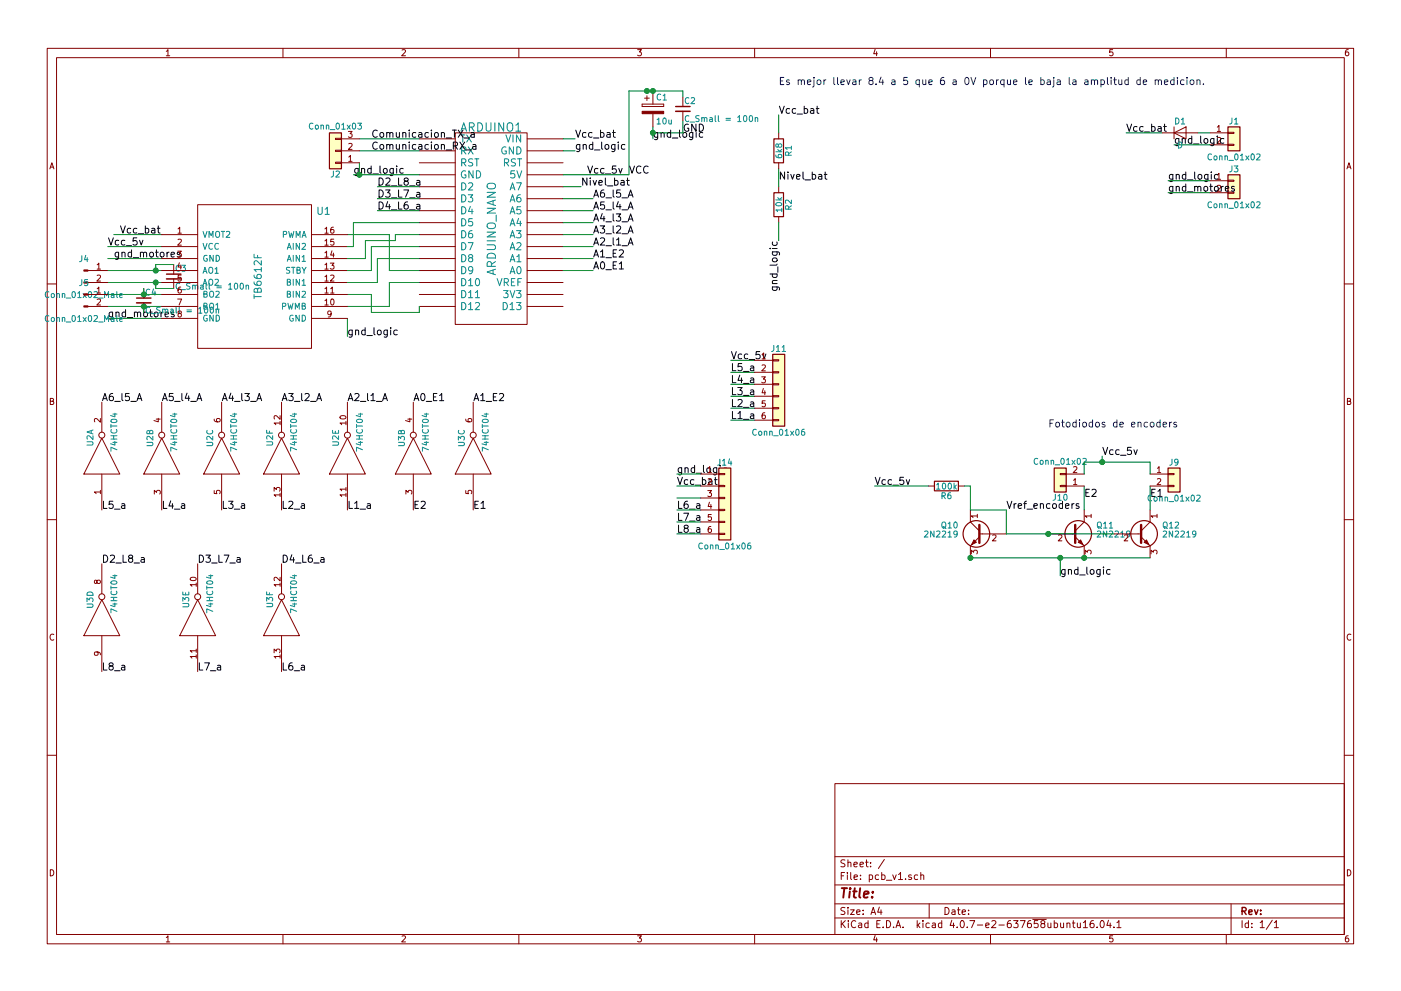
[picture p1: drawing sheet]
EESchema Schematic File Version 2
LIBS:pcb_v1-rescue
LIBS:power
LIBS:device
LIBS:switches
LIBS:relays
LIBS:motors
LIBS:transistors
LIBS:conn
LIBS:linear
LIBS:regul
LIBS:74xx
LIBS:cmos4000
LIBS:adc-dac
LIBS:memory
LIBS:xilinx
LIBS:microcontrollers
LIBS:dsp
LIBS:microchip
LIBS:analog_switches
LIBS:motorola
LIBS:texas
LIBS:intel
LIBS:audio
LIBS:interface
LIBS:digital-audio
LIBS:philips
LIBS:display
LIBS:cypress
LIBS:siliconi
LIBS:opto
LIBS:atmel
LIBS:contrib
LIBS:valves
LIBS:pcb_v1-cache
EELAYER 25 0
EELAYER END
$Descr A4 11693 8268
encoding utf-8
Sheet 1 1
Title ""
Date ""
Rev ""
Comp ""
Comment1 ""
Comment2 ""
Comment3 ""
Comment4 ""
$EndDescr
$Comp
L ARDUINO_NANO ARDUINO1
U 1 1
P 4100 1900
F 0 "ARDUINO1" H 4100 2750 70  0000 C CNN
F 1 "ARDUINO_NANO" V 4100 1900 70  0000 C CNN
F 2 "Propias:Arduino_Nano" H 4100 1900 60  0001 C CNN
F 3 "" H 4100 1900 60  0000 C CNN
	1    4100 1900
	1    0    0    -1  
$EndComp
Text Label 2950 1450 0    60   ~ 0
gnd_logic
Text Label 2900 2800 0    60   ~ 0
gnd_logic
Text Label 900  2650 0    60   ~ 0
gnd_motores
Text Label 4800 1150 0    60   ~ 0
Vcc_bat
Text Label 4800 1250 0    60   ~ 0
gnd_logic
Text Label 1000 1950 0    60   ~ 0
Vcc_bat
Text Label 4900 1450 0    60   ~ 0
Vcc_5v
$Comp
L BC548 Q11
U 1 1
P 8950 4450
F 0 "Q11" H 9150 4525 50  0000 L CNN
F 1 "2N2219" H 9150 4450 50  0000 L CNN
F 2 "TO_SOT_Packages_THT:TO-92_Inline_Wide" H 9150 4375 50  0001 L CIN
F 3 "" H 8950 4450 50  0001 L CNN
	1    8950 4450
	1    0    0    -1  
$EndComp
$Comp
L BC548 Q12
U 1 1
P 9500 4450
F 0 "Q12" H 9700 4525 50  0000 L CNN
F 1 "2N2219" H 9700 4450 50  0000 L CNN
F 2 "TO_SOT_Packages_THT:TO-92_Inline_Wide" H 9700 4375 50  0001 L CIN
F 3 "" H 9500 4450 50  0001 L CNN
	1    9500 4450
	1    0    0    -1  
$EndComp
Wire Wire Line
	3250 2250 3500 2250
Wire Wire Line
	3250 2250 3250 1950
Wire Wire Line
	3250 1950 2900 1950
Wire Wire Line
	2900 2550 3250 2550
Wire Wire Line
	3250 2550 3250 2350
Wire Wire Line
	3250 2350 3500 2350
Wire Wire Line
	3500 2600 3500 2550
Wire Wire Line
	1350 2050 900  2050
Wire Wire Line
	2900 2650 2900 2800
Wire Wire Line
	950  1950 1350 1950
Wire Wire Line
	900  2650 1350 2650
Wire Wire Line
	4700 1150 4800 1150
Wire Wire Line
	4700 1250 4800 1250
Wire Wire Line
	900  2550 1350 2550
Wire Wire Line
	9050 4050 9050 4250
Wire Wire Line
	9600 4050 9600 4250
Connection ~ 9050 4650
Text Label 9050 4150 0    60   ~ 0
E2
Text Label 9600 4150 0    60   ~ 0
E1
$Comp
L R R1
U 1 1
P 6500 1250
F 0 "R1" V 6580 1250 50  0000 C CNN
F 1 "6k8" V 6500 1250 50  0000 C CNN
F 2 "Resistors_THT:R_Axial_DIN0207_L6.3mm_D2.5mm_P10.16mm_Horizontal" V 6430 1250 50  0001 C CNN
F 3 "" H 6500 1250 50  0001 C CNN
	1    6500 1250
	1    0    0    -1  
$EndComp
$Comp
L R R2
U 1 1
P 6500 1700
F 0 "R2" V 6580 1700 50  0000 C CNN
F 1 "10k" V 6500 1700 50  0000 C CNN
F 2 "Resistors_THT:R_Axial_DIN0207_L6.3mm_D2.5mm_P10.16mm_Horizontal" V 6430 1700 50  0001 C CNN
F 3 "" H 6500 1700 50  0001 C CNN
	1    6500 1700
	1    0    0    -1  
$EndComp
Text Label 6500 2000 3    60   ~ 0
gnd_logic
Wire Wire Line
	6500 2000 6500 1850
Text Label 6500 950  0    60   ~ 0
Vcc_bat
Wire Wire Line
	6500 950  6500 1100
Wire Wire Line
	6500 1400 6500 1550
Text Label 6500 1500 0    60   ~ 0
Nivel_bat
Text Label 4850 1550 0    60   ~ 0
Nivel_bat
Text Notes 6500 700  0    60   ~ 0
Es mejor llevar 8.4 a 5 que 6 a 0V porque le baja la amplitud de medicion.
$Comp
L BC548 Q10
U 1 1
P 8200 4450
F 0 "Q10" H 8400 4525 50  0000 L CNN
F 1 "2N2219" H 8400 4450 50  0000 L CNN
F 2 "TO_SOT_Packages_THT:TO-92_Inline_Wide" H 8400 4375 50  0001 L CIN
F 3 "" H 8200 4450 50  0001 L CNN
	1    8200 4450
	-1   0    0    -1  
$EndComp
Text Label 8850 4800 0    60   ~ 0
gnd_logic
Text Label 8400 4250 0    60   ~ 0
Vref_encoders
Wire Wire Line
	8100 4250 8400 4250
Wire Wire Line
	8400 4250 8400 4450
Wire Wire Line
	8100 4050 8100 4250
$Comp
L R R6
U 1 1
P 7900 4050
F 0 "R6" V 7980 4050 50  0000 C CNN
F 1 "100k" V 7900 4050 50  0000 C CNN
F 2 "Resistors_THT:R_Axial_DIN0207_L6.3mm_D2.5mm_P10.16mm_Horizontal" V 7830 4050 50  0001 C CNN
F 3 "" H 7900 4050 50  0001 C CNN
	1    7900 4050
	0    1    1    0   
$EndComp
Wire Wire Line
	8400 4450 9300 4450
Connection ~ 8750 4450
Text Label 3950 4250 0    60   ~ 0
E1
Text Label 3450 4250 0    60   ~ 0
E2
Text Label 2900 4250 0    60   ~ 0
L1_a
Text Label 2350 4250 0    60   ~ 0
L2_a
Text Label 1850 4250 0    60   ~ 0
L3_a
Text Label 1350 4250 0    60   ~ 0
L4_a
Text Label 850  4250 0    60   ~ 0
L5_a
Wire Wire Line
	4700 1550 4850 1550
Wire Wire Line
	4700 1650 4950 1650
Text Label 2350 5600 0    60   ~ 0
L6_a
Text Label 1650 5600 0    60   ~ 0
L7_a
Text Label 850  5600 0    60   ~ 0
L8_a
Wire Wire Line
	2950 1850 3500 1850
Text Label 3100 1150 0    60   ~ 0
Comunicacion_TX_a
Text Label 3100 1250 0    60   ~ 0
Comunicacion_RX_a
Wire Wire Line
	3000 1150 3500 1150
Wire Wire Line
	3000 1250 3500 1250
Wire Wire Line
	3300 1950 3500 1950
Text Notes 8750 3650 0    60   ~ 0
Fotodiodos de encoders\n\n
$Comp
L C_Small C3
U 1 1
P 1450 2300
F 0 "C3" H 1460 2370 50  0000 L CNN
F 1 "C_Small = 100n" H 1460 2220 50  0000 L CNN
F 2 "Capacitors_THT:C_Disc_D5.0mm_W2.5mm_P2.50mm" H 1450 2300 50  0001 C CNN
F 3 "" H 1450 2300 50  0001 C CNN
	1    1450 2300
	1    0    0    -1  
$EndComp
$Comp
L C_Small C4
U 1 1
P 1200 2500
F 0 "C4" H 1210 2570 50  0000 L CNN
F 1 "C_Small = 100n" H 1210 2420 50  0000 L CNN
F 2 "Capacitors_THT:C_Disc_D5.0mm_W2.5mm_P2.50mm" H 1200 2500 50  0001 C CNN
F 3 "" H 1200 2500 50  0001 C CNN
	1    1200 2500
	1    0    0    -1  
$EndComp
Wire Wire Line
	900  2350 1350 2350
Wire Wire Line
	900  2450 1350 2450
$Comp
L CP C1
U 1 1
P 5450 900
F 0 "C1" H 5475 1000 50  0000 L CNN
F 1 "10u" H 5475 800 50  0000 L CNN
F 2 "Capacitors_THT:CP_Radial_D5.0mm_P2.50mm" H 5488 750 50  0001 C CNN
F 3 "" H 5450 900 50  0001 C CNN
	1    5450 900 
	1    0    0    -1  
$EndComp
Text Label 5450 1150 0    60   ~ 0
gnd_logic
Wire Wire Line
	5450 1050 5450 1150
$Comp
L C_Small C2
U 1 1
P 5700 900
F 0 "C2" H 5710 970 50  0000 L CNN
F 1 "C_Small = 100n" H 5710 820 50  0000 L CNN
F 2 "Capacitors_THT:C_Disc_D5.0mm_W2.5mm_P2.50mm" H 5700 900 50  0001 C CNN
F 3 "" H 5700 900 50  0001 C CNN
	1    5700 900 
	1    0    0    -1  
$EndComp
Wire Wire Line
	5700 750  5700 800 
Wire Wire Line
	5700 1000 5700 1100
Wire Wire Line
	5700 1100 5450 1100
Connection ~ 5450 1100
$Comp
L Conn_01x02 J1
U 1 1
P 10300 1100
F 0 "J1" H 10300 1200 50  0000 C CNN
F 1 "Conn_01x02" H 10300 900 50  0000 C CNN
F 2 "Pin_Headers:Pin_Header_Straight_1x02_Pitch2.54mm" H 10300 1100 50  0001 C CNN
F 3 "" H 10300 1100 50  0001 C CNN
	1    10300 1100
	1    0    0    -1  
$EndComp
Text Label 9400 1100 0    60   ~ 0
Vcc_bat
Text Label 9800 1200 0    60   ~ 0
gnd_logic
Wire Wire Line
	10100 1200 9800 1200
$Comp
L Conn_01x02 J3
U 1 1
P 10300 1500
F 0 "J3" H 10300 1600 50  0000 C CNN
F 1 "Conn_01x02" H 10300 1300 50  0000 C CNN
F 2 "Pin_Headers:Pin_Header_Straight_1x02_Pitch2.54mm" H 10300 1500 50  0001 C CNN
F 3 "" H 10300 1500 50  0001 C CNN
	1    10300 1500
	1    0    0    -1  
$EndComp
Text Label 9750 1500 0    60   ~ 0
gnd_logic
Text Label 9750 1600 0    60   ~ 0
gnd_motores
Wire Wire Line
	9750 1600 10100 1600
Wire Wire Line
	10100 1500 9750 1500
Wire Wire Line
	2950 1450 3500 1450
Wire Wire Line
	8850 4800 8850 4650
Connection ~ 8850 4650
Wire Wire Line
	8050 4050 8100 4050
Wire Wire Line
	9050 3850 9600 3850
Connection ~ 8100 4650
Text Label 9200 3800 0    60   ~ 0
Vcc_5v
Wire Wire Line
	9200 3800 9200 3850
Connection ~ 9200 3850
Wire Wire Line
	2900 2450 3100 2450
$Comp
L Conn_01x02_Male J4
U 1 1
P 700 2250
F 0 "J4" H 700 2350 50  0000 C CNN
F 1 "Conn_01x02_Male" H 700 2050 50  0000 C CNN
F 2 "Pin_Headers:Pin_Header_Straight_1x02_Pitch2.54mm" H 700 2250 50  0001 C CNN
F 3 "" H 700 2250 50  0001 C CNN
	1    700  2250
	1    0    0    -1  
$EndComp
$Comp
L Conn_01x02_Male J5
U 1 1
P 700 2450
F 0 "J5" H 700 2550 50  0000 C CNN
F 1 "Conn_01x02_Male" H 700 2250 50  0000 C CNN
F 2 "Pin_Headers:Pin_Header_Straight_1x02_Pitch2.54mm" H 700 2450 50  0001 C CNN
F 3 "" H 700 2450 50  0001 C CNN
	1    700  2450
	1    0    0    -1  
$EndComp
Wire Wire Line
	900  2250 1350 2250
Wire Wire Line
	900  2150 1350 2150
Text Label 900  2050 0    60   ~ 0
Vcc_5v
Wire Wire Line
	1200 2400 1200 2450
Connection ~ 1200 2450
Wire Wire Line
	1200 2600 1200 2550
Connection ~ 1200 2550
Wire Wire Line
	1450 2200 1300 2200
Wire Wire Line
	1300 2200 1300 2250
Connection ~ 1300 2250
Wire Wire Line
	1300 2350 1300 2400
Wire Wire Line
	1300 2400 1450 2400
Connection ~ 1300 2350
Text Label 950  2150 0    60   ~ 0
gnd_motores
$Comp
L TB6612F U1
U 1 1
P 2150 2350
F 0 "U1" H 2700 2950 60  0000 C CNN
F 1 "TB6612F" V 2150 2400 60  0000 C CNN
F 2 "Propias:tb6612" H 2150 2350 60  0001 C CNN
F 3 "" H 2150 2350 60  0001 C CNN
	1    2150 2350
	1    0    0    -1  
$EndComp
Wire Wire Line
	3100 2450 3100 2600
Wire Wire Line
	3100 2600 3500 2600
Wire Wire Line
	2900 2350 3150 2350
Wire Wire Line
	3150 2350 3150 2150
Wire Wire Line
	3150 2150 3500 2150
Wire Wire Line
	2900 2250 3100 2250
Wire Wire Line
	3100 2250 3100 2050
Wire Wire Line
	3100 2050 3500 2050
Wire Wire Line
	2900 2150 3050 2150
Wire Wire Line
	3050 2150 3050 2000
Wire Wire Line
	3050 2000 3300 2000
Wire Wire Line
	3300 2000 3300 1950
Wire Wire Line
	2950 1850 2950 2050
Wire Wire Line
	2950 2050 2900 2050
$Comp
L Conn_01x02 J9
U 1 1
P 9800 3950
F 0 "J9" H 9800 4050 50  0000 C CNN
F 1 "Conn_01x02" H 9800 3750 50  0000 C CNN
F 2 "Pin_Headers:Pin_Header_Straight_1x02_Pitch2.54mm" H 9800 3950 50  0001 C CNN
F 3 "" H 9800 3950 50  0001 C CNN
	1    9800 3950
	1    0    0    -1  
$EndComp
$Comp
L Conn_01x02 J10
U 1 1
P 8850 4050
F 0 "J10" H 8850 4150 50  0000 C CNN
F 1 "Conn_01x02" H 8850 3850 50  0000 C CNN
F 2 "Pin_Headers:Pin_Header_Straight_1x02_Pitch2.54mm" H 8850 4050 50  0001 C CNN
F 3 "" H 8850 4050 50  0001 C CNN
	1    8850 4050
	-1   0    0    1   
$EndComp
Wire Wire Line
	9050 3950 9050 3850
Wire Wire Line
	9600 3850 9600 3950
Text Label 5650 4450 0    60   ~ 0
L8_a
Text Label 5650 4350 0    60   ~ 0
L7_a
Text Label 5650 4250 0    60   ~ 0
L6_a
Text Label 6100 3100 0    60   ~ 0
L5_a
Text Label 6100 3200 0    60   ~ 0
L4_a
Text Label 6100 3300 0    60   ~ 0
L3_a
Text Label 6100 3400 0    60   ~ 0
L2_a
Text Label 6100 3500 0    60   ~ 0
L1_a
Text Label 6100 3000 0    60   ~ 0
Vcc_5v
Text Label 5650 3950 0    60   ~ 0
gnd_logic
Text Label 5650 4050 0    60   ~ 0
Vcc_bat
Wire Wire Line
	5650 4350 5850 4350
Wire Wire Line
	5850 4250 5650 4250
Wire Wire Line
	5650 4150 5850 4150
Wire Wire Line
	5650 4050 5850 4050
Wire Wire Line
	5850 3950 5650 3950
Wire Wire Line
	6100 3500 6300 3500
Wire Wire Line
	6300 3400 6100 3400
Wire Wire Line
	6100 3300 6300 3300
Wire Wire Line
	6100 3000 6300 3000
Wire Wire Line
	6300 3100 6100 3100
Wire Wire Line
	6100 3200 6300 3200
Wire Wire Line
	5650 4450 5850 4450
$Comp
L Conn_01x06 J14
U 1 1
P 6050 4150
F 0 "J14" H 6050 4450 50  0000 C CNN
F 1 "Conn_01x06" H 6050 3750 50  0000 C CNN
F 2 "Pin_Headers:Pin_Header_Straight_1x06_Pitch2.54mm" H 6050 4150 50  0001 C CNN
F 3 "" H 6050 4150 50  0001 C CNN
	1    6050 4150
	1    0    0    -1  
$EndComp
$Comp
L Conn_01x06 J11
U 1 1
P 6500 3200
F 0 "J11" H 6500 3500 50  0000 C CNN
F 1 "Conn_01x06" H 6500 2800 50  0000 C CNN
F 2 "Pin_Headers:Pin_Header_Straight_1x06_Pitch2.54mm" H 6500 3200 50  0001 C CNN
F 3 "" H 6500 3200 50  0001 C CNN
	1    6500 3200
	1    0    0    -1  
$EndComp
Wire Wire Line
	3000 1450 3000 1350
Connection ~ 3000 1450
$Comp
L Conn_01x03 J2
U 1 1
P 2800 1250
F 0 "J2" H 2800 1450 50  0000 C CNN
F 1 "Conn_01x03" H 2800 1050 50  0000 C CNN
F 2 "Pin_Headers:Pin_Header_Straight_1x03_Pitch2.54mm" H 2800 1250 50  0001 C CNN
F 3 "" H 2800 1250 50  0001 C CNN
	1    2800 1250
	-1   0    0    1   
$EndComp
$Comp
L D D1
U 1 1
P 9850 1100
F 0 "D1" H 9850 1200 50  0000 C CNN
F 1 "D" H 9850 1000 50  0000 C CNN
F 2 "Diodes_THT:D_DO-35_SOD27_P7.62mm_Horizontal" H 9850 1100 50  0001 C CNN
F 3 "" H 9850 1100 50  0001 C CNN
	1    9850 1100
	1    0    0    -1  
$EndComp
Wire Wire Line
	10100 1100 10000 1100
Wire Wire Line
	9700 1100 9400 1100
Wire Wire Line
	9600 4650 8100 4650
Text Label 7300 4050 0    60   ~ 0
Vcc_5v
Wire Wire Line
	4700 1450 5250 1450
Wire Wire Line
	5250 1450 5250 750 
Wire Wire Line
	5250 750  5700 750 
Wire Wire Line
	4700 1750 4950 1750
Wire Wire Line
	4950 1850 4700 1850
Wire Wire Line
	4700 2250 4950 2250
Wire Wire Line
	4950 2150 4700 2150
Wire Wire Line
	4700 2050 4950 2050
Wire Wire Line
	4950 1950 4700 1950
Text Label 850  3350 0    60   ~ 0
A6_l5_A
Text Label 1350 3350 0    60   ~ 0
A5_l4_A
Text Label 1850 3350 0    60   ~ 0
A4_l3_A
Text Label 2350 3350 0    60   ~ 0
A3_l2_A
Text Label 2900 3350 0    60   ~ 0
A2_l1_A
Text Label 3950 3350 0    60   ~ 0
A1_E2
Text Label 3450 3350 0    60   ~ 0
A0_E1
Text Label 850  4700 0    60   ~ 0
D2_L8_a
Text Label 1650 4700 0    60   ~ 0
D3_L7_a
Text Label 2350 4700 0    60   ~ 0
D4_L6_a
$Comp
L 74HCT04 U3
U 6 1
P 2350 5150
F 0 "U3" H 2500 5250 50  0000 C CNN
F 1 "74HCT04" H 2550 5050 50  0000 C CNN
F 2 "Housings_DIP:DIP-14_W7.62mm_Socket_LongPads" H 2350 5150 50  0001 C CNN
F 3 "" H 2350 5150 50  0001 C CNN
	6    2350 5150
	0    -1   -1   0   
$EndComp
$Comp
L 74HCT04 U3
U 5 1
P 1650 5150
F 0 "U3" H 1800 5250 50  0000 C CNN
F 1 "74HCT04" H 1850 5050 50  0000 C CNN
F 2 "Housings_DIP:DIP-14_W7.62mm_Socket_LongPads" H 1650 5150 50  0001 C CNN
F 3 "" H 1650 5150 50  0001 C CNN
	5    1650 5150
	0    -1   -1   0   
$EndComp
$Comp
L 74HCT04 U3
U 4 1
P 850 5150
F 0 "U3" H 1000 5250 50  0000 C CNN
F 1 "74HCT04" H 1050 5050 50  0000 C CNN
F 2 "Housings_DIP:DIP-14_W7.62mm_Socket_LongPads" H 850 5150 50  0001 C CNN
F 3 "" H 850 5150 50  0001 C CNN
	4    850  5150
	0    -1   -1   0   
$EndComp
$Comp
L 74HCT04 U2
U 1 1
P 850 3800
F 0 "U2" H 1000 3900 50  0000 C CNN
F 1 "74HCT04" H 1050 3700 50  0000 C CNN
F 2 "Housings_DIP:DIP-14_W7.62mm_Socket_LongPads" H 850 3800 50  0001 C CNN
F 3 "" H 850 3800 50  0001 C CNN
	1    850  3800
	0    -1   -1   0   
$EndComp
$Comp
L 74HCT04 U2
U 2 1
P 1350 3800
F 0 "U2" H 1500 3900 50  0000 C CNN
F 1 "74HCT04" H 1550 3700 50  0000 C CNN
F 2 "Housings_DIP:DIP-14_W7.62mm_Socket_LongPads" H 1350 3800 50  0001 C CNN
F 3 "" H 1350 3800 50  0001 C CNN
	2    1350 3800
	0    -1   -1   0   
$EndComp
$Comp
L 74HCT04 U2
U 3 1
P 1850 3800
F 0 "U2" H 2000 3900 50  0000 C CNN
F 1 "74HCT04" H 2050 3700 50  0000 C CNN
F 2 "Housings_DIP:DIP-14_W7.62mm_Socket_LongPads" H 1850 3800 50  0001 C CNN
F 3 "" H 1850 3800 50  0001 C CNN
	3    1850 3800
	0    -1   -1   0   
$EndComp
$Comp
L 74HCT04 U3
U 2 1
P 3450 3800
F 0 "U3" H 3600 3900 50  0000 C CNN
F 1 "74HCT04" H 3650 3700 50  0000 C CNN
F 2 "Housings_DIP:DIP-14_W7.62mm_Socket_LongPads" H 3450 3800 50  0001 C CNN
F 3 "" H 3450 3800 50  0001 C CNN
	2    3450 3800
	0    -1   -1   0   
$EndComp
$Comp
L 74HCT04 U2
U 5 1
P 2900 3800
F 0 "U2" H 3050 3900 50  0000 C CNN
F 1 "74HCT04" H 3100 3700 50  0000 C CNN
F 2 "Housings_DIP:DIP-14_W7.62mm_Socket_LongPads" H 2900 3800 50  0001 C CNN
F 3 "" H 2900 3800 50  0001 C CNN
	5    2900 3800
	0    -1   -1   0   
$EndComp
$Comp
L 74HCT04 U2
U 6 1
P 2350 3800
F 0 "U2" H 2500 3900 50  0000 C CNN
F 1 "74HCT04" H 2550 3700 50  0000 C CNN
F 2 "Housings_DIP:DIP-14_W7.62mm_Socket_LongPads" H 2350 3800 50  0001 C CNN
F 3 "" H 2350 3800 50  0001 C CNN
	6    2350 3800
	0    -1   -1   0   
$EndComp
$Comp
L 74HCT04 U3
U 3 1
P 3950 3800
F 0 "U3" H 4100 3900 50  0000 C CNN
F 1 "74HCT04" H 4150 3700 50  0000 C CNN
F 2 "Housings_DIP:DIP-14_W7.62mm_Socket_LongPads" H 3950 3800 50  0001 C CNN
F 3 "" H 3950 3800 50  0001 C CNN
	3    3950 3800
	0    -1   -1   0   
$EndComp
Text Label 3150 1550 0    60   ~ 0
D2_L8_a
Text Label 3150 1650 0    60   ~ 0
D3_L7_a
Text Label 3150 1750 0    60   ~ 0
D4_L6_a
Wire Wire Line
	3150 1550 3500 1550
Wire Wire Line
	3500 1650 3150 1650
Wire Wire Line
	3150 1750 3500 1750
Text Label 4950 2250 0    60   ~ 0
A0_E1
Text Label 4950 2150 0    60   ~ 0
A1_E2
Text Label 4950 2050 0    60   ~ 0
A2_l1_A
Text Label 4950 1950 0    60   ~ 0
A3_l2_A
Text Label 4950 1850 0    60   ~ 0
A4_l3_A
Text Label 4950 1750 0    60   ~ 0
A5_l4_A
Text Label 4950 1650 0    60   ~ 0
A6_l5_A
Text Label 5250 1450 0    60   ~ 0
VCC
Wire Wire Line
	5400 750  5450 750 
Connection ~ 5450 750 
Connection ~ 5400 750 
Text Label 5700 1100 0    60   ~ 0
GND
Wire Wire Line
	7750 4050 7300 4050
$EndSCHEMATC
